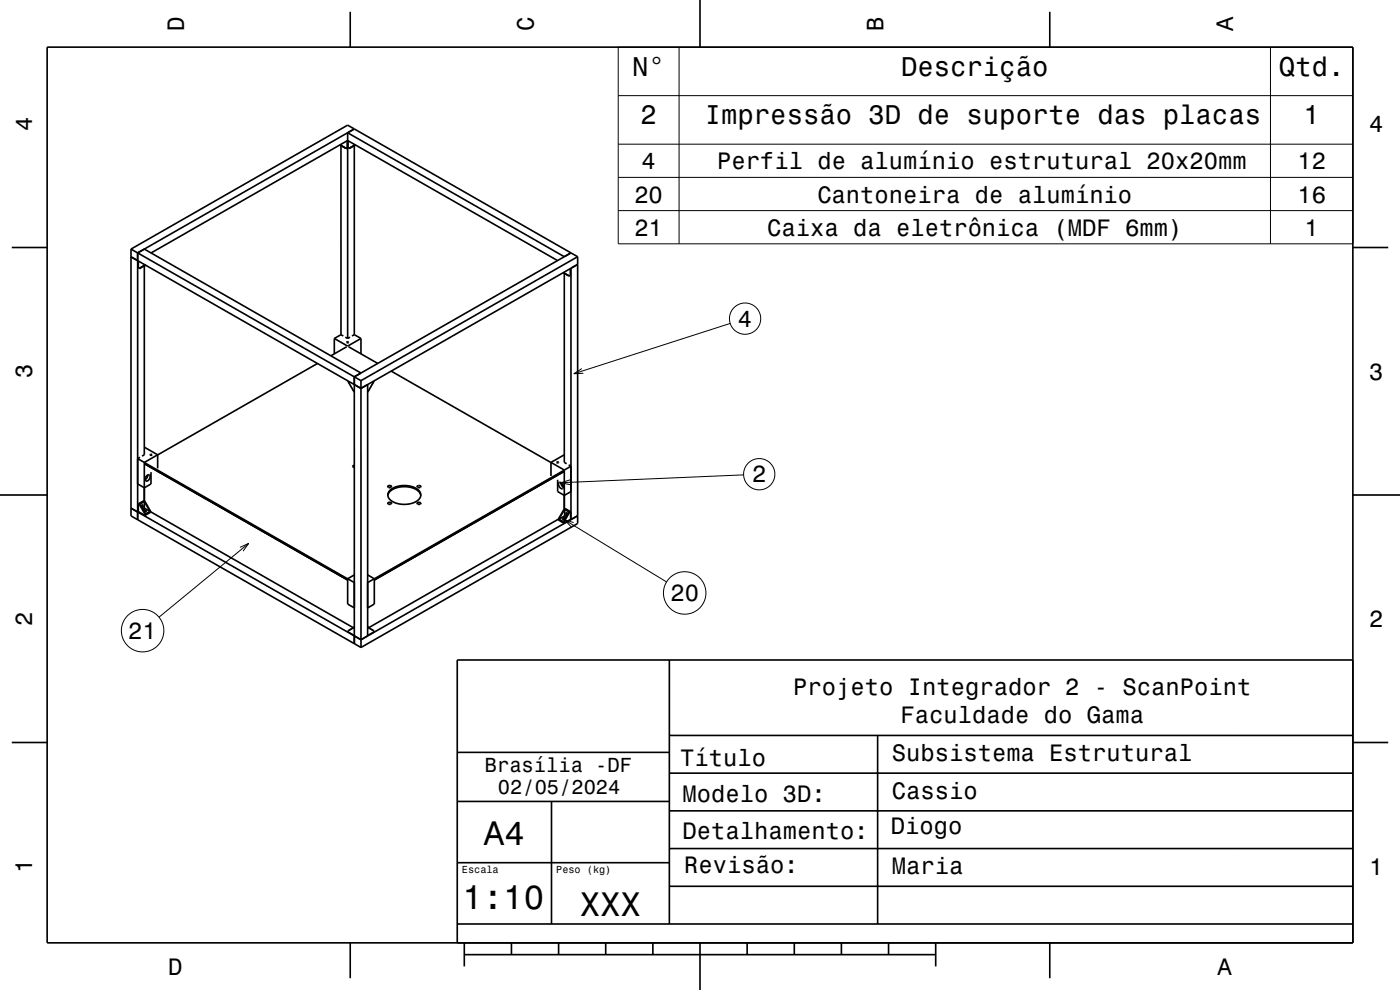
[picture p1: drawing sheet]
<svg xmlns="http://www.w3.org/2000/svg" width="297mm" height="210mm" viewBox="0 0 297 210" stroke-linecap="round" stroke-linejoin="round" font-family="sans-serif">
<g fill="none" stroke="#000" stroke-width=".35">
<path d="M10 10h277v190h-277zM74.3 2.5v7.5M148.5 0v10M222.7 2.5v7.5M72.2 30.8l.1 .1M72.2 30.8l1.2 .7M72.3 30.7l-.1 .1M72.3 30.9v40.1M72.3 30.9l1.1 .6M72.3 30.9h.1M73.7 29.8v1.6l-.3 .1M73.7 28.2l1.5-.8-46 26.2"/>
<path d="M73.7 28.2l.1 43.6M73.7 28.2l46 26.3 1.4-.9-45.9 26.3M73.8 29.8v1.6l.3 .1M74.1 31.5h.1M75.2 30.9v40.1M75.2 30.9l-1.1 .6M75.2 30.9h-.1M75.2 30.7l.1 .1M75.3 30.8l-1.2 .7M75.4 30.7l-.1 .1M75.4 30.7l-.2 .2M2.5 52.5h7.5"/>
<path d="M27.8 52.8v56.6l48.8 27.9M27.8 54.5l48.8 27.9M27.8 52.8l45.9-26.3 48.8 28M27.8 52.8l48.8 27.9M29.2 53.6v56.6M29.2 53.6l1.4-.8 46 26.3-1.4 .8M29.3 55.4v1.4l.3 .1M30.6 56.4v40.1l-.5 .3M30.7 56.3h-.1M30.7 56.3l-1.1 .6M30.8 56.2h.1M30.8 56.2l-1.2 .7"/>
<path d="M30.8 56.2l-.1 .1M32 53.7l41.7-23.9 44.6 25.5M119.5 57.8l.1 .1M119.5 57.8h.1M119.5 57.8l1.2 .7M119.6 57.8h-.1M119.6 57.9l1.1 .6M119.6 57.9h.1M119.7 58v40.1l.5 .3M120.7 58.5h.1M121 57v1.5h-.3M122.5 54.5v56.6l-45.9 26.2"/>
<path d="M122.5 54.5l-45.9 26.2M287 52.5h7.5M67.3 77.1l-33.9 19.4M70.9 71.8l2.9 1.6 2.8-1.6M70.9 71.8v3.3M72.3 71l-1.4 .8M72.3 71l.5 .3M73.3 71.5l.5 .3M73.6 73.6l-3.4 1.9M73.6 72.5l.3 .1-.2 .1zM73.9 73.6l6.2 3.5M74.2 71.5l-.4 .3"/>
<path d="M75.2 79.9v56.6M75.2 71l1.4 .8M75.2 71l-.5 .3M76.6 71.8v3.3M83 78.7l33.9 19.4M29.7 97l-.5 .3 46 26.3M30.6 98.4l43.2 24.6M30.6 94.9l2.8 1.6M31.8 96.5h.4l-.3 .1zM33.4 96.5l-2.8 1.6v8.1M33.4 96.5v2.8M73.8 80.8l1.4 2.3"/>
<path d="M75.2 99h-.3M75.2 98.7l-.4 .2 .4 .2M76.6 80.7v56.6M76.6 82.4l1.4-.8v53.3l-1.4 .8M76.6 82.4l45.9-26.3-1.4 .8v53.3M79.3 80.8l-1.3 2.3M116.9 98.1l2.8 1.6M116.9 98.1v2.9M118.2 98l.3 .1-.3 .1zM119.7 99.7v8.2M119.7 100l-40.3 23M119.7 99.7l-40.3 23.1"/>
<path d="M119.7 96.5l-2.8 1.6M120.6 98.6l.5 .3-1.4 .8M0 105h10M27.8 107.8l48.8 27.9M29.3 106.9l.3 .1M29.3 108.5l-.1 .1M29.3 106.9v1.6M29.3 108.5l1.5 .8M29.6 107h.1M29.7 107h.1M29.7 107l1.1 2M29.9 107.4l.4-.3 .1 .4-.2 .3"/>
<path d="M30.2 107.1l-.1 .5M30.4 108.1l.4 .1 .3 .2-.5 .1M30.5 108.4l.5 .1M30.6 107.8l1.3 .6M30.6 107.8l-.3 .2M30.7 106.4l-.1 1.4M30.7 106.4l-1.1 .6M30.7 106.3l-.2-.1-1.2 .7M30.7 106.3h.1M30.7 106.3l1.2 2.2M30.7 106.3v.1M30.8 109v.3"/>
<path d="M30.8 109h.1M30.9 109h-.1M31 101.1l-.1 .1M31 101.1h.1M31.2 100.8l.4-.1a.73 .73 0 0 1 .1 .9 .73 .73 0 0 1-.8 .3v-.6zM31.4 100.7l-.1 .5-.5 .5M31.9 108.4h.1M31.9 108.4l-1.1 .6M31.9 108.4v.1M31.9 108.5l.1 .1-1.2 .7M32 108.6l42.9 24.5M32 100.2v2.5l-1.4 .8-1.4-.8"/>
<path d="M82.3 103.1l.1-.1a.43 .43 0 0 1 .7 .2l-.5 .2zM82.3 106.7l.1-.1a.43 .43 0 0 1 .7 .2l-.5 .2zM82.3 105.1a3.2 3.2 0 0 1 3.5-1.9 3.2 3.2 0 0 1 3.5 1.9M82.6 103.4h.2M82.6 107h.2M82.7 104a4.9 4.9 0 0 1 6.4 .3 1.6 1.6 0 0 1-1.2 2.3 4.9 4.9 0 0 1-5.4-.9l-.2-.9zM88.5 106.7l.4-.2 .4 .3-.5 .2-.3-.2zM88.6 103.1l.5-.1 .2 .2-.5 .2-.3-.1zM88.8 107h.2M88.8 103.4h.2M118.3 101.8v2.5l1.4 .8 1.4-.8M118.4 110.2v.1l1.2 .7"/>
<path d="M118.4 110.1l-40.2 23M118.5 110.1l-.1 .1M118.5 110.1l1.1 .6M118.5 110.1h.1M118.6 102.3a.83 .83 0 0 1 .8 .5 .83 .83 0 0 1-.1 .9 .9 .9 0 0 1-.7-1.4zM119 102.4l.2 .6 .3 .3M119.3 102.7l.1 .1M119.5 110.7h.1M119.6 110.6l-.1 .1M119.6 110.7v.3M119.7 108h.1M119.7 108l.2-.1 1.2 .6"/>
<path d="M119.7 108l-1.2 2.1M119.7 108l.1 1.4M119.7 108l1.1 .6M119.8 109.4l-1.3 .7M119.8 109.4l.3 .2M119.9 110l-.5 .2M120 109.8h-.4l-.3 .3 .5 .1M120.2 108.8l.1 .5M120.5 109.1l-.4-.3-.1 .3 .2 .4M120.7 108.6l-1.1 2M120.7 108.6h.1M120.8 108.6h-.1"/>
<path d="M121.1 108.5l-.3 .1M121.1 110.2h.1M121.1 110.2l-1.5 .8M121.1 108.5v1.7M121.1 110.2l1.4-.8-45.9 26.3M287 105h10M75.1 133.1l-1.2 .7-.1 .2 1.4 .8M75.1 133.1l.1 .1M75.2 122l-1.4 .8v5.3l1.4 .8M75.2 133l-.1 .1M78 122l1.4 .8M78 133l.1 .1"/>
<path d="M78 133.1v.1M78.1 133.1l1.2 .7v.2l-1.3 .8M78.1 133.1h-.1M79.4 122.8v5.3l-1.4 .8M79.4 122.8l-1.4 .8M142 140v56M287 140h-190v60M2.5 157.5h7.5M97.1 159.6h45M142 156h145M186.2 156v40M287 157.5h7.5"/>
<path d="M97 170h45M117 170v26M142 172h145M142 164h145M97 196h190M97 183h45M142 188h145M142 180h145M74.3 200v7.5M98.5 202.5h100M98.5 200v5M108.5 200v2.5"/>
<path d="M118.5 200v2.5M128.5 200v2.5M138.5 200v2.5M148.5 200v10M158.5 200v2.5M168.5 200v2.5M178.5 200v2.5M188.5 200v2.5M198.5 200v5M222.7 200v7.5"/>
</g>
<g fill="none" stroke="#000" stroke-width=".21">
<path d="M131.1 10h155.9v41.7h-155.9zM144.1 10v41.7M269.5 10v41.7M72.3 30.7l1.3 .8M75.2 30.7l-1.3 .8M131.1 20.3h155.9M131.1 30.6h155.9M131.1 37.6h155.9M30.7 56.2l-1.2 .7M119.6 57.8l1.3 .7M131.1 44.7h155.9M123.4 78.2l-1.7 1.1 2-.1"/>
<path d="M154.9 68.6l-33.2 10.7M73.8 80.9l1.3 2.2M79.3 80.9l-1.3 2.2M29.5 106.9l1.3 2.3M30.2 107.1l.2 .1M30.2 107.4l.2 .1M30.6 106.5l1.1 1.9M30.8 108.2v.2M31 108.3v.2M50.9 116.1l1.8-.8-1.1 1.6M52.7 115.3l-19 15.6M119.4 109.9v.3"/>
<path d="M119.6 109.8v.3M119.8 110.3l21.6 13.1M119.8 108.2l-1.1 1.9M120.2 109l-.2 .1M120.2 108.8l-.2 .1M120.9 101.8l-1.9 .6 2 .4M120.9 108.6l-1.3 2.3M121.7 110.8l-1.9-.5 1.3 1.4M157.8 100.7l-38.8 1.7M75.1 133.1l-1.3 .8M78 133.1l1.3 .8"/>
<circle cx="158.1" cy="67.6" r="3.3"/>
<circle cx="161.1" cy="100.6" r="3.3"/>
<circle cx="30.3" cy="133.8" r="4.5"/>
<circle cx="145.3" cy="125.8" r="4.5"/>
</g>
<g font-size="7.2">
<text x="102.7" y="179.3">A4</text>
<text x="98.1" y="192.9">1:10</text>
<text x="123" y="194.3">XXX</text>
</g>
<g font-size="5.8">
<text x="134.1" y="16.1">N°</text>
<text x="191.2" y="16.1">Descrição</text>
<text x="271.3" y="16.1">Qtd.</text>
<text x="135.9" y="26.3">2</text>
<text x="149.5" y="26.3">Impressão 3D de suporte das placas</text>
<text x="276.5" y="26.3">1</text>
</g>
<g font-size="5">
<text x="39" y="6.5" transform="rotate(-90 39 6.5)">D</text>
<text x="113.2" y="6.5" transform="rotate(-90 113.2 6.5)">C</text>
<text x="187.4" y="6.5" transform="rotate(-90 187.4 6.5)">B</text>
<text x="261.6" y="6.5" transform="rotate(-90 261.6 6.5)">A</text>
<text x="6.8" y="27.8" transform="rotate(-90 6.8 27.8)">4</text>
<text x="290.5" y="28.1">4</text>
<text x="136.1" y="35.9">4</text>
<text x="152.1" y="35.9">Perfil de alumínio estrutural 20x20mm</text>
<text x="275.2" y="35.9">12</text>
<text x="134.6" y="43">20</text>
<text x="173.4" y="43">Cantoneira de alumínio</text>
<text x="275.2" y="43">16</text>
<text x="134.6" y="50">21</text>
<text x="162.8" y="50">Caixa da eletrônica (MDF 6mm)</text>
<text x="276.8" y="50">1</text>
<text x="156.5" y="69.3">4</text>
<text x="6.8" y="80.3" transform="rotate(-90 6.8 80.3)">3</text>
<text x="290.5" y="80.6">3</text>
<text x="159.5" y="102.3">2</text>
<text x="142.2" y="127.5">20</text>
<text x="6.8" y="132.8" transform="rotate(-90 6.8 132.8)">2</text>
<text x="27.2" y="135.5">21</text>
<text x="290.5" y="133.1">2</text>
<text x="168.3" y="147.3">Projeto Integrador 2 - ScanPoint</text>
<text x="191.1" y="153.4">Faculdade do Gama</text>
<text x="189.2" y="161.4">Subsistema Estrutural</text>
<text x="144.3" y="162.6">Título</text>
<text x="144.8" y="170">Modelo 3D:</text>
<text x="189.2" y="169.4">Cassio</text>
<text x="144.8" y="178">Detalhamento:</text>
<text x="189" y="176.8">Diogo</text>
<text x="6.8" y="185.3" transform="rotate(-90 6.8 185.3)">1</text>
<text x="145.1" y="185.2">Revisão:</text>
<text x="189.2" y="185.4">Maria</text>
<text x="290.5" y="185.6">1</text>
<text x="35.7" y="206.8">D</text>
<text x="258.3" y="206.8">A</text>
</g>
<g font-size="4.3">
<text x="102.9" y="163.8">Brasília -DF</text>
<text x="105.6" y="168.4">02/05/2024</text>
</g>
<g font-size="2.2">
<text x="98" y="185.1">Escala</text>
<text x="118" y="185.1">Peso (kg)</text>
</g>
</svg>
